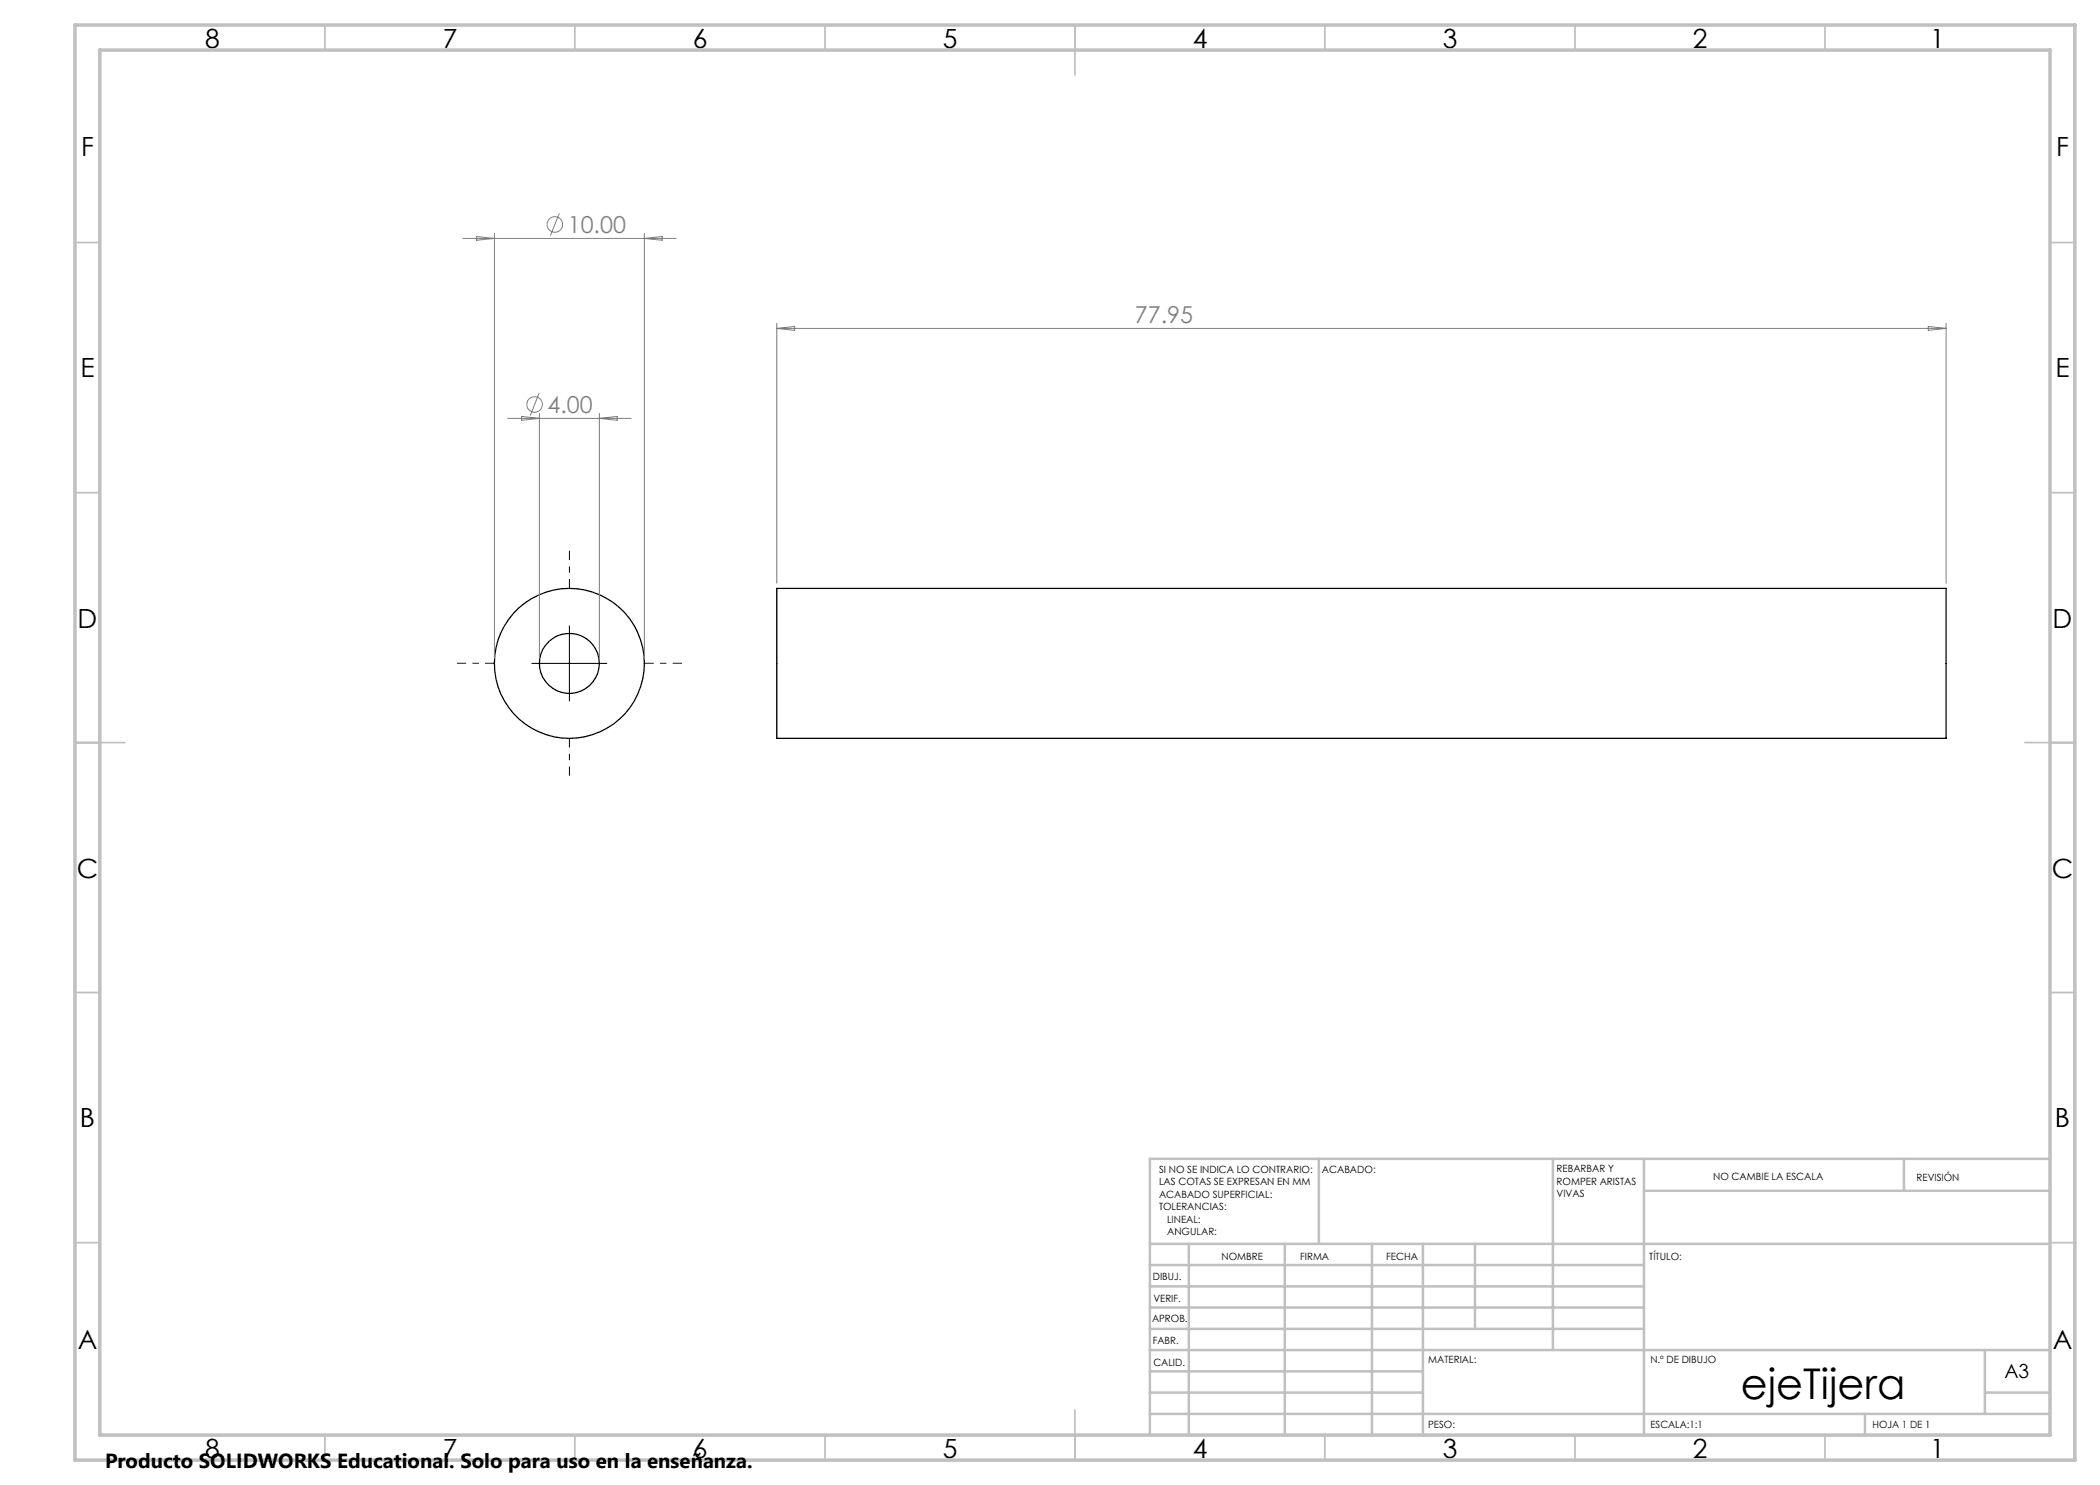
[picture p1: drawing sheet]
<svg xmlns="http://www.w3.org/2000/svg" width="420mm" height="297mm" viewBox="0 0 420 297" stroke-linecap="round" stroke-linejoin="round" font-family="sans-serif">
<g fill="none" stroke="#000" stroke-width=".25">
<path d="M155.4 117.7h233.8v30h-233.8z"/>
<circle cx="113.9" cy="132.7" r="15"/>
<circle cx="113.9" cy="132.7" r="6"/>
</g>
<g fill="none" stroke="#808080" stroke-width=".2">
<path d="M92.5 47.7h42.7M95.3 47.3l3.6 .4-3.6 .3zM98.9 46.7v85M111.9 42.7l-1.8 4.4M128.9 46.7v85M128.9 47.7l3.5-.4v.7zM107.8 78.7l-1.8 4.4M155.4 64.7v52M155.4 65.7h233.8M155.4 65.7l3.5-.4v.8zM385.7 65.3l3.5 .4-3.5 .4zM389.2 64.7v52"/>
<path d="M101.5 83.7h24.7M104.3 83.3l3.6 .4-3.6 .4zM107.9 82.7v49M119.9 82.7v49M119.9 83.7l3.5-.4v.8z"/>
<circle cx="111" cy="44.9" r="1.55"/>
<circle cx="106.9" cy="80.9" r="1.56"/>
</g>
<path d="M113.9 117.7v-7.5M98.9 132.7h-7.5M128.9 132.7h7.5M113.9 147.7v7.5" fill="none" stroke="#000" stroke-width=".2" stroke-dasharray="15.2 1.3 1.3 1.3" stroke-dashoffset="13.4" stroke-linecap="butt"/>
<path d="M106.4 132.7h15M113.9 125.2v15" fill="none" stroke="#000" stroke-width=".2"/>
<g fill="none" stroke="#c0c0c0" stroke-width=".35">
<path d="M65 5v5M115 5v5M165 5v5M215 5v10M265 5v5M315 5v5M365 5v5M15 48.5h5M410 48.5h5M15 98.5h5M410 98.5h5M15 148.5h10"/>
<path d="M405 148.5h10M15 198.5h5M410 198.5h5M15 248.5h5M410 248.5h5M65 287v5M115 287v5M165 287v5M215 282v10M265 287v5M315 287v5M365 287v5"/>
</g>
<g fill="none" stroke="#c0c0c0" stroke-width=".5">
<path d="M263.8 231.8v17M310.6 231.8v38.2M328.8 231.8v55.2M328.8 238.2h81.2M380.8 231.8v6.4M410 231.8h-180v55.2M230 248.8h180M230 257.3h98.8M230 253h98.8M237.8 248.8v38.2M257 248.8v38.2M274.4 248.8v38.2"/>
<path d="M284.6 248.8v38.2M295 248.8v17M230 265.8h98.8M230 261.5h98.8M230 278.5h54.6M230 274.3h54.6M230 270h180M397 278.5h13M397 270v12.8M230 282.8h180M373 282.8v4.2"/>
</g>
<path d="M15 5h400v287h-400zM20 10h390v277h-390z" fill="none" stroke="#c0c0c0" stroke-width=".7"/>
<text font-size="8.5" x="348.2" y="279.7">ejeTijera</text>
<g font-size="5.3">
<text x="41" y="9.5">8</text>
<text x="88.5" y="9.5">7</text>
<text x="138.5" y="9.5">6</text>
<text x="188.5" y="9.5">5</text>
<text x="238.5" y="9.5">4</text>
<text x="288.5" y="9.5">3</text>
<text x="338.5" y="9.5">2</text>
<text x="386" y="9.5">1</text>
<text x="16.2" y="31.2">F</text>
<text x="411.2" y="31.2">F</text>
<text x="16.1" y="75.5">E</text>
<text x="411.1" y="75.5">E</text>
<text x="15.5" y="125.5">D</text>
<text x="410.5" y="125.5">D</text>
<text x="15.4" y="175.5">C</text>
<text x="410.4" y="175.5">C</text>
<text x="16" y="225.5">B</text>
<text x="411" y="225.5">B</text>
<text x="15.5" y="269.7">A</text>
<text x="410.5" y="269.7">A</text>
<text x="41" y="291.5">8</text>
<text x="88.5" y="291.5">7</text>
<text x="138.5" y="291.5">6</text>
<text x="188.5" y="291.5">5</text>
<text x="238.5" y="291.5">4</text>
<text x="288.5" y="291.5">3</text>
<text x="338.5" y="291.5">2</text>
<text x="386" y="291.5">1</text>
</g>
<g font-size="4.7" fill="#808080">
<text x="113.6" y="46.6">10.00</text>
<text x="227" y="64.6">77.95</text>
<text x="109.5" y="82.6">4.00</text>
</g>
<text font-size="4.1" x="21" y="293.7">Producto SOLIDWORKS Educational. Solo para uso en la enseñanza.</text>
<text font-size="3.9" x="400.9" y="275.5">A3</text>
<g font-size="2">
<text x="231.8" y="234.6">SI NO SE INDICA LO CONTRARIO:</text>
<text x="231.8" y="237.1">LAS COTAS SE EXPRESAN EN MM</text>
<text x="231.8" y="239.6">ACABADO SUPERFICIAL:</text>
<text x="264.4" y="234.6">ACABADO:</text>
<text x="311.3" y="234.5">REBARBAR Y</text>
<text x="311.3" y="237">ROMPER ARISTAS</text>
<text x="311.3" y="239.5">VIVAS</text>
<text x="342.6" y="236">NO CAMBIE LA ESCALA</text>
<text x="383.3" y="236.2">REVISIÓN</text>
<text x="231.8" y="242.1">TOLERANCIAS:</text>
<text x="233.4" y="244.6">LINEAL:</text>
<text x="233.4" y="247.1">ANGULAR:</text>
<text x="244.3" y="252">NOMBRE</text>
<text x="260" y="251.9">FIRMA</text>
<text x="277.2" y="251.9">FECHA</text>
<text x="329.9" y="251.9">TÍTULO:</text>
<text x="230.6" y="256.1">DIBUJ.</text>
<text x="230.7" y="260.3">VERIF.</text>
<text x="230.4" y="264.4">APROB.</text>
<text x="230.5" y="268.8">FABR.</text>
<text x="230.7" y="273.1">CALID.</text>
<text x="285.6" y="272.5">MATERIAL:</text>
<text x="330.1" y="272.5">N.º DE DIBUJO</text>
<text x="285.6" y="285.5">PESO:</text>
<text x="330.1" y="285.6">ESCALA:1:1</text>
<text x="374.5" y="285.6">HOJA 1 DE 1</text>
</g>
</svg>
